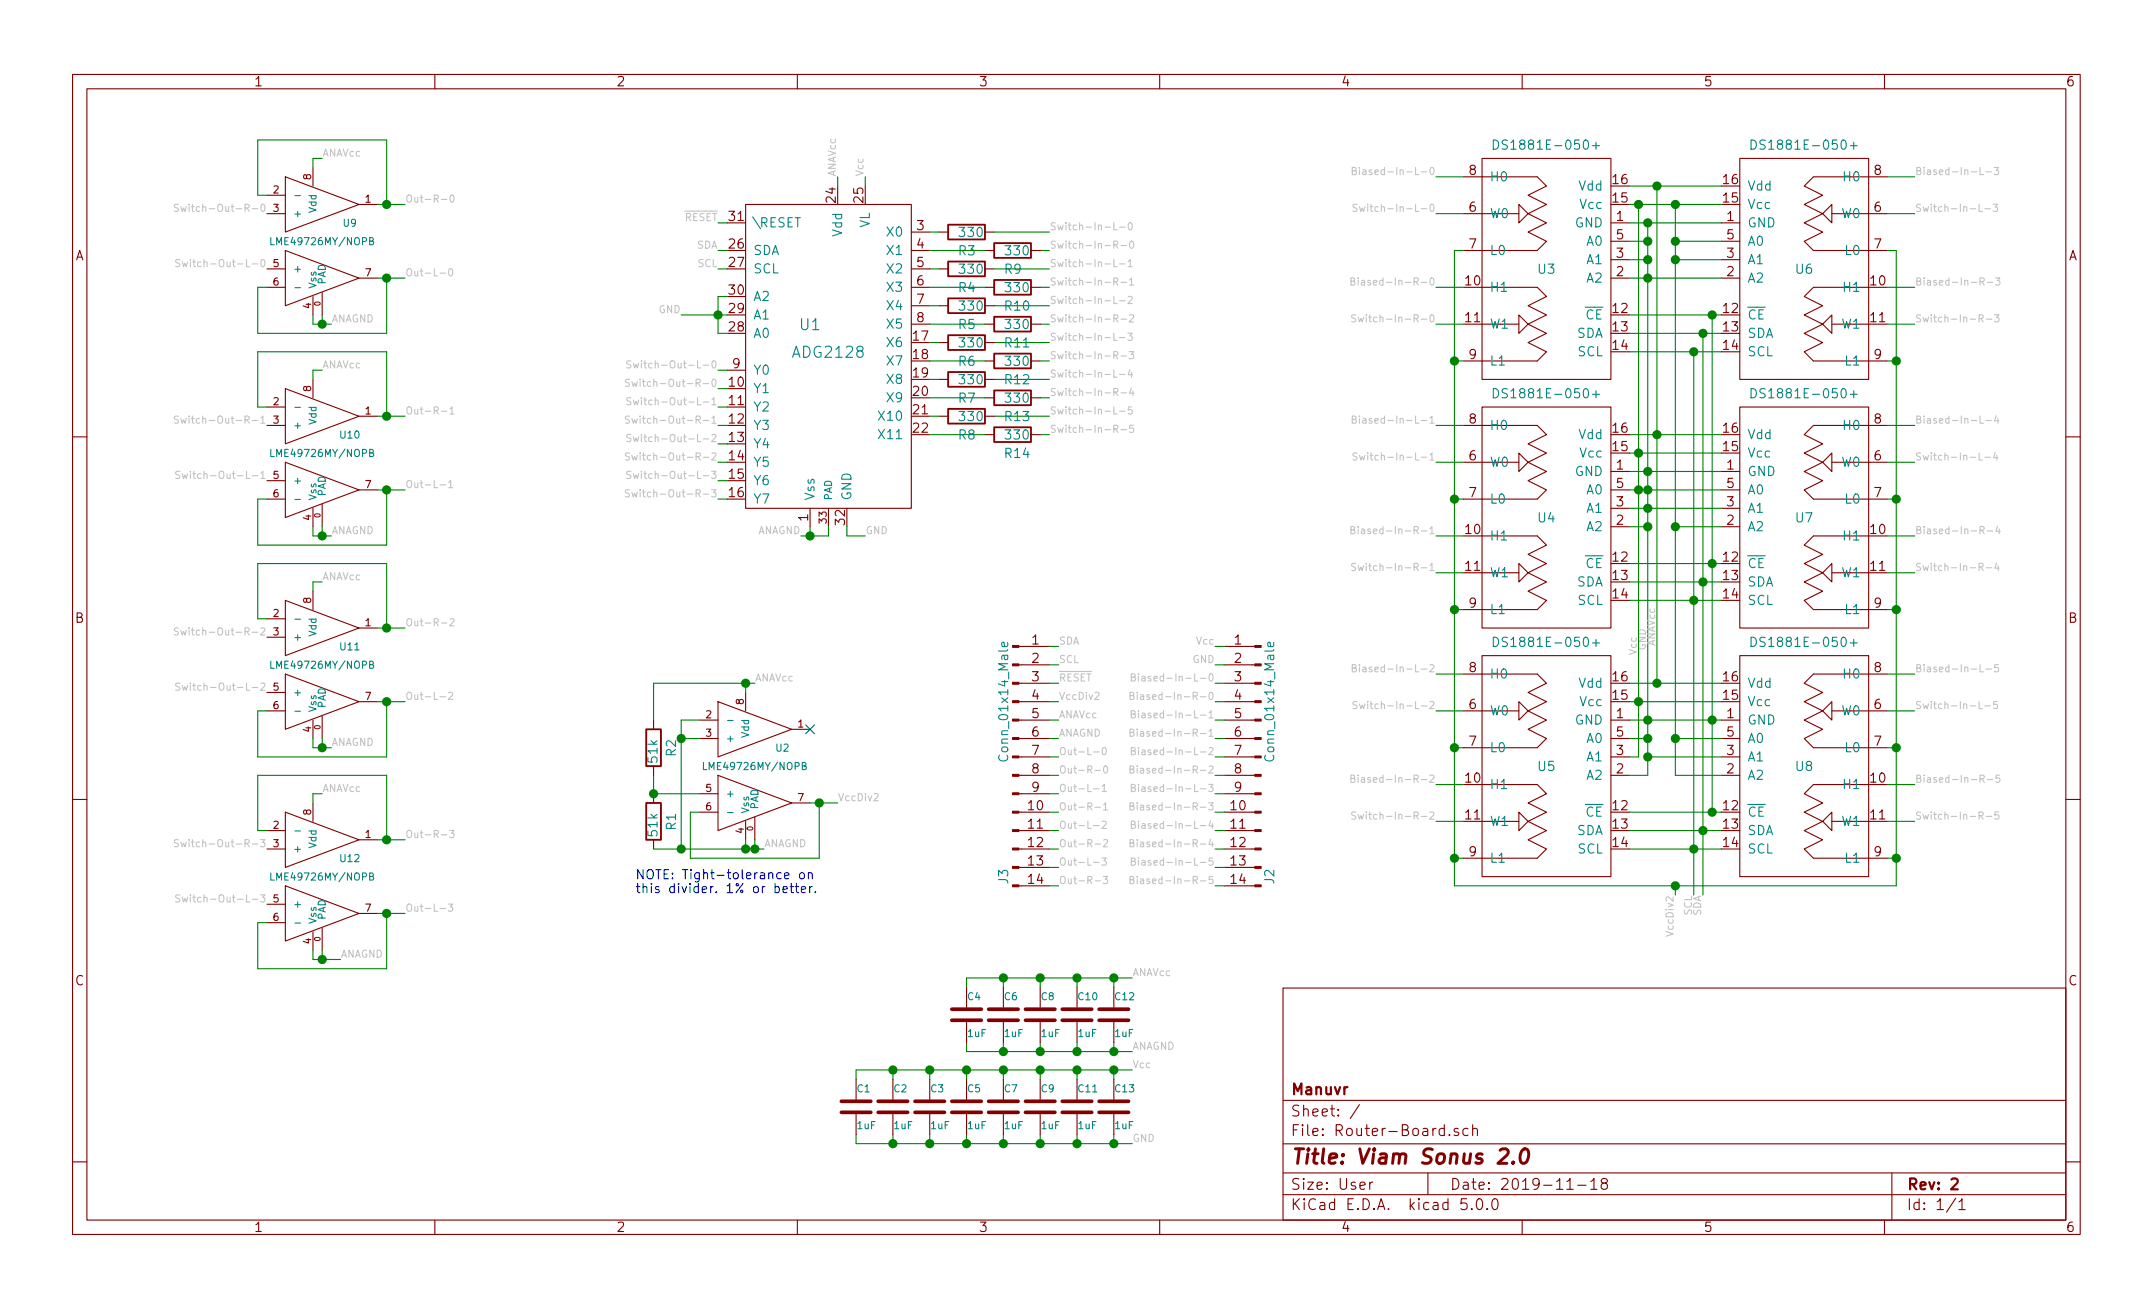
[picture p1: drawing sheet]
EESchema Schematic File Version 4
LIBS:Router-Board-cache
EELAYER 26 0
EELAYER END
$Descr User 11693 7087
encoding utf-8
Sheet 1 1
Title "Viam Sonus 2.0"
Date "2019-11-18"
Rev "2"
Comp "Manuvr"
Comment1 ""
Comment2 ""
Comment3 ""
Comment4 ""
$EndDescr
$Comp
L VianSonus2.0-parts:ADG2128 U1
U 1 1
P 4500 2000
F 0 "U1" H 4400 2250 60  0000 C CNN
F 1 "ADG2128" H 4500 2100 60  0000 C CNN
F 2 "Package_DFN_QFN:QFN-32-1EP_5x5mm_P0.5mm_EP3.65x3.65mm" H 4050 2750 60  0001 C CNN
F 3 "" H 4050 2750 60  0000 C CNN
F 4 "ADG2128YCPZ-REEL7CT-ND" H 4500 2000 50  0001 C CNN "Digikey_Num"
F 5 "ADG2128YCPZ-REEL7" H 4500 2000 50  0001 C CNN "Manu_Num"
F 6 "Analog Devices Inc." H 4500 2000 50  0001 C CNN "Manu_Name"
	1    4500 2000
	1    0    0    -1  
$EndComp
$Comp
L VianSonus2.0-parts:DS1881E-050+ U3
U 1 1
P 8400 1150
F 0 "U3" H 8400 850 50  0000 C CNN
F 1 "DS1881E-050+" H 8400 1524 50  0000 C CNN
F 2 "Package_SO:TSSOP-16_4.4x5mm_P0.65mm" H 8400 1500 50  0001 C CNN
F 3 "" H 8400 1500 50  0001 C CNN
F 4 "DS1881E-050+-ND" H 8400 1150 50  0001 C CNN "Digikey_Num"
F 5 "DS1881E-050+" H 8400 1150 50  0001 C CNN "Manu_Num"
F 6 "Maxim Integrated" H 8400 1150 50  0001 C CNN "Manu_Name"
	1    8400 1150
	1    0    0    -1  
$EndComp
Wire Wire Line
	8850 1000 9000 1000
Wire Wire Line
	8850 1100 8900 1100
Wire Wire Line
	8850 1200 8950 1200
Wire Wire Line
	8850 1700 9300 1700
Wire Wire Line
	8850 1900 9200 1900
Wire Wire Line
	9350 1800 9250 1800
Wire Wire Line
	8850 2350 9000 2350
Wire Wire Line
	8850 2550 8950 2550
Wire Wire Line
	9350 2450 8900 2450
Wire Wire Line
	8850 3700 9000 3700
Wire Wire Line
	8850 3900 8950 3900
Wire Wire Line
	9350 3800 8900 3800
Wire Wire Line
	8850 3050 9300 3050
Wire Wire Line
	8850 3250 9200 3250
Wire Wire Line
	9350 3150 9250 3150
Wire Wire Line
	8850 4400 9300 4400
Wire Wire Line
	8850 4600 9200 4600
Wire Wire Line
	9350 4500 9250 4500
$Comp
L VianSonus2.0-parts:OpAmp-Dual-Single-Symbol U11
U 1 1
P 1550 3200
F 0 "U11" H 1900 2900 39  0000 C CNN
F 1 "LME49726MY/NOPB" H 1750 2800 39  0000 C CNN
F 2 "Footprints:TSSOP-8_3x3mm_P0.65mm-EP" H 1550 3200 39  0001 C CNN
F 3 "" H 1550 3200 39  0001 C CNN
F 4 "LME49726MY/NOPB" H 1550 3200 50  0001 C CNN "Manu_Num"
F 5 "Texas Instruments" H 1550 3200 50  0001 C CNN "Manu_Name"
F 6 "LME49726MY/NOPBCT-ND" H 1550 3200 50  0001 C CNN "Digikey_Num"
	1    1550 3200
	1    0    0    -1  
$EndComp
Wire Wire Line
	1700 3200 1700 3150
Text Label 1800 4050 0    39   ~ 0
ANAGND
Wire Wire Line
	1700 4050 1700 4000
Wire Wire Line
	1800 4050 1750 4050
Wire Wire Line
	1700 3150 1750 3150
Wire Wire Line
	1450 3350 1400 3350
Wire Wire Line
	1400 3350 1400 3050
Wire Wire Line
	1400 3050 2100 3050
Wire Wire Line
	2100 3050 2100 3400
Wire Wire Line
	2100 3400 2050 3400
Wire Wire Line
	2050 3800 2100 3800
Wire Wire Line
	2100 3800 2100 4100
Wire Wire Line
	2100 4100 1400 4100
Wire Wire Line
	1400 4100 1400 3850
Wire Wire Line
	1400 3850 1450 3850
Wire Wire Line
	2100 3800 2200 3800
Connection ~ 2100 3800
Wire Wire Line
	2100 3400 2200 3400
Connection ~ 2100 3400
Wire Wire Line
	8900 1100 8900 2450
Connection ~ 8900 1100
Wire Wire Line
	8900 1100 9100 1100
Connection ~ 8900 2450
Wire Wire Line
	8900 2450 8850 2450
Wire Wire Line
	8900 2450 8900 2650
Connection ~ 8900 3800
Wire Wire Line
	8900 3800 8850 3800
Wire Wire Line
	8950 3900 8950 2850
Connection ~ 8950 3900
Connection ~ 8950 2550
Wire Wire Line
	8950 2550 9350 2550
Wire Wire Line
	8950 2550 8950 1500
Connection ~ 8950 1200
Wire Wire Line
	8950 1200 9350 1200
Wire Wire Line
	9000 1000 9000 2350
Connection ~ 9000 1000
Wire Wire Line
	9000 1000 9350 1000
Connection ~ 9000 2350
Wire Wire Line
	9000 2350 9350 2350
Wire Wire Line
	9000 2350 9000 3700
Connection ~ 9000 3700
Wire Wire Line
	9000 3700 9350 3700
Connection ~ 9300 4400
Wire Wire Line
	9300 4400 9350 4400
Connection ~ 9300 3050
Wire Wire Line
	9300 3050 9350 3050
Wire Wire Line
	9300 3050 9300 1700
Connection ~ 9300 1700
Wire Wire Line
	9300 1700 9350 1700
Wire Wire Line
	9250 1800 9250 3150
Connection ~ 9250 1800
Wire Wire Line
	9250 1800 8850 1800
Connection ~ 9250 3150
Wire Wire Line
	9250 3150 8850 3150
Wire Wire Line
	9250 3150 9250 4500
Connection ~ 9250 4500
Wire Wire Line
	9250 4500 8850 4500
Connection ~ 9200 4600
Wire Wire Line
	9200 4600 9350 4600
Wire Wire Line
	9200 4600 9200 3250
Connection ~ 9200 3250
Wire Wire Line
	9200 3250 9350 3250
Wire Wire Line
	9200 3250 9200 1900
Connection ~ 9200 1900
Wire Wire Line
	9200 1900 9350 1900
Wire Wire Line
	8950 3900 9300 3900
Wire Wire Line
	9300 3050 9300 3900
Connection ~ 9300 3900
Wire Wire Line
	9300 3900 9350 3900
Wire Wire Line
	9300 3900 9300 4400
Text Label 9200 4850 3    39   ~ 0
SCL
Text Label 9250 4850 3    39   ~ 0
SDA
Wire Wire Line
	7950 4650 7900 4650
Wire Wire Line
	7900 4650 7900 4050
Wire Wire Line
	7900 4050 7950 4050
Wire Wire Line
	7900 4050 7900 3300
Wire Wire Line
	7900 2700 7950 2700
Connection ~ 7900 4050
Wire Wire Line
	7950 3300 7900 3300
Connection ~ 7900 3300
Wire Wire Line
	7900 3300 7900 2700
Wire Wire Line
	7950 1350 7900 1350
Wire Wire Line
	7900 1350 7900 1950
Connection ~ 7900 2700
Wire Wire Line
	7950 1950 7900 1950
Connection ~ 7900 1950
Wire Wire Line
	7900 1950 7900 2700
Wire Wire Line
	10250 4650 10300 4650
Wire Wire Line
	10300 4650 10300 4050
Wire Wire Line
	10300 1950 10250 1950
Wire Wire Line
	10250 2700 10300 2700
Connection ~ 10300 2700
Wire Wire Line
	10300 2700 10300 1950
Wire Wire Line
	10250 3300 10300 3300
Connection ~ 10300 3300
Wire Wire Line
	10300 3300 10300 2700
Wire Wire Line
	10250 4050 10300 4050
Connection ~ 10300 4050
Wire Wire Line
	10300 4050 10300 3300
Wire Wire Line
	10250 1350 10300 1350
Wire Wire Line
	10300 1350 10300 1950
Connection ~ 10300 1950
$Comp
L Device:C C10
U 1 1
P 5850 5500
F 0 "C10" H 5850 5600 39  0000 L CNN
F 1 "1uF" H 5850 5400 39  0000 L CNN
F 2 "Capacitor_SMD:C_0603_1608Metric" H 5888 5350 50  0001 C CNN
F 3 "~" H 5850 5500 50  0001 C CNN
F 4 "445-13228-1-ND" H 5850 5500 50  0001 C CNN "Digikey_Num"
F 5 "CGB3B1X7R1A105K055AC" H 5850 5500 50  0001 C CNN "Manu_Num"
F 6 "TDK Corporation" H 5850 5500 50  0001 C CNN "Manu_Name"
	1    5850 5500
	1    0    0    -1  
$EndComp
Wire Wire Line
	5050 5850 5050 5800
Wire Wire Line
	5050 5800 5250 5800
Wire Wire Line
	6050 5300 6050 5350
Wire Wire Line
	5850 5350 5850 5300
Connection ~ 5850 5300
Wire Wire Line
	5850 5300 6050 5300
Wire Wire Line
	5650 5350 5650 5300
Connection ~ 5650 5300
Wire Wire Line
	5650 5300 5850 5300
Wire Wire Line
	5250 5800 5250 5850
Connection ~ 5250 5800
Wire Wire Line
	5250 5800 5450 5800
Wire Wire Line
	5450 5850 5450 5800
Connection ~ 5450 5800
Wire Wire Line
	5450 5800 5650 5800
Wire Wire Line
	5650 5800 5650 5850
Connection ~ 5650 5800
Wire Wire Line
	5650 5800 5850 5800
Wire Wire Line
	5850 5850 5850 5800
Connection ~ 5850 5800
Wire Wire Line
	5850 5800 6050 5800
Wire Wire Line
	6050 5800 6050 5850
Wire Wire Line
	5250 5300 5250 5350
Wire Wire Line
	5250 5300 5450 5300
Wire Wire Line
	5450 5350 5450 5300
Connection ~ 5450 5300
Wire Wire Line
	5450 5300 5650 5300
Wire Wire Line
	5050 6150 5050 6200
Wire Wire Line
	5050 6200 5250 6200
Wire Wire Line
	6050 5700 6050 5650
Wire Wire Line
	5850 5650 5850 5700
Connection ~ 5850 5700
Wire Wire Line
	5850 5700 6050 5700
Wire Wire Line
	5650 5650 5650 5700
Connection ~ 5650 5700
Wire Wire Line
	5650 5700 5850 5700
Wire Wire Line
	5250 6200 5250 6150
Connection ~ 5250 6200
Wire Wire Line
	5250 6200 5450 6200
Wire Wire Line
	5450 6150 5450 6200
Connection ~ 5450 6200
Wire Wire Line
	5450 6200 5650 6200
Wire Wire Line
	5650 6200 5650 6150
Connection ~ 5650 6200
Wire Wire Line
	5650 6200 5850 6200
Wire Wire Line
	5850 6150 5850 6200
Connection ~ 5850 6200
Wire Wire Line
	5850 6200 6050 6200
Wire Wire Line
	6050 6200 6050 6150
Wire Wire Line
	5250 5700 5250 5650
Wire Wire Line
	5250 5700 5450 5700
Wire Wire Line
	5450 5650 5450 5700
Connection ~ 5450 5700
Wire Wire Line
	5450 5700 5650 5700
Wire Wire Line
	4650 5800 4650 5850
Wire Wire Line
	4850 5850 4850 5800
Wire Wire Line
	4850 5800 4650 5800
Wire Wire Line
	4650 6200 4650 6150
Wire Wire Line
	4850 6150 4850 6200
Wire Wire Line
	4850 6200 4650 6200
Text Label 6150 5700 0    39   ~ 0
ANAGND
Wire Wire Line
	6150 5300 6050 5300
Connection ~ 6050 5300
Wire Wire Line
	6050 5700 6150 5700
Connection ~ 6050 5700
Text Label 6150 5800 0    39   ~ 0
Vcc
Wire Wire Line
	6150 5800 6050 5800
Connection ~ 6050 5800
Wire Wire Line
	6050 6200 6150 6200
Connection ~ 6050 6200
Text Label 4350 2900 2    39   ~ 0
ANAGND
Wire Wire Line
	4400 2900 4400 2850
Text Label 4700 2900 0    39   ~ 0
GND
$Comp
L VianSonus2.0-parts:DS1881E-050+ U4
U 1 1
P 8400 2500
F 0 "U4" H 8400 2200 50  0000 C CNN
F 1 "DS1881E-050+" H 8400 2874 50  0000 C CNN
F 2 "Package_SO:TSSOP-16_4.4x5mm_P0.65mm" H 8400 2850 50  0001 C CNN
F 3 "" H 8400 2850 50  0001 C CNN
F 4 "DS1881E-050+-ND" H 8400 2500 50  0001 C CNN "Digikey_Num"
F 5 "DS1881E-050+" H 8400 2500 50  0001 C CNN "Manu_Num"
F 6 "Maxim Integrated" H 8400 2500 50  0001 C CNN "Manu_Name"
	1    8400 2500
	1    0    0    -1  
$EndComp
$Comp
L VianSonus2.0-parts:DS1881E-050+ U5
U 1 1
P 8400 3850
F 0 "U5" H 8400 3550 50  0000 C CNN
F 1 "DS1881E-050+" H 8400 4224 50  0000 C CNN
F 2 "Package_SO:TSSOP-16_4.4x5mm_P0.65mm" H 8400 4200 50  0001 C CNN
F 3 "" H 8400 4200 50  0001 C CNN
F 4 "DS1881E-050+-ND" H 8400 3850 50  0001 C CNN "Digikey_Num"
F 5 "DS1881E-050+" H 8400 3850 50  0001 C CNN "Manu_Num"
F 6 "Maxim Integrated" H 8400 3850 50  0001 C CNN "Manu_Name"
	1    8400 3850
	1    0    0    -1  
$EndComp
$Comp
L VianSonus2.0-parts:DS1881E-050+ U6
U 1 1
P 9800 1150
F 0 "U6" H 9800 850 50  0000 C CNN
F 1 "DS1881E-050+" H 9800 1524 50  0000 C CNN
F 2 "Package_SO:TSSOP-16_4.4x5mm_P0.65mm" H 9800 1500 50  0001 C CNN
F 3 "" H 9800 1500 50  0001 C CNN
F 4 "DS1881E-050+-ND" H 9800 1150 50  0001 C CNN "Digikey_Num"
F 5 "DS1881E-050+" H 9800 1150 50  0001 C CNN "Manu_Num"
F 6 "Maxim Integrated" H 9800 1150 50  0001 C CNN "Manu_Name"
	1    9800 1150
	-1   0    0    -1  
$EndComp
$Comp
L VianSonus2.0-parts:DS1881E-050+ U7
U 1 1
P 9800 2500
F 0 "U7" H 9800 2200 50  0000 C CNN
F 1 "DS1881E-050+" H 9800 2874 50  0000 C CNN
F 2 "Package_SO:TSSOP-16_4.4x5mm_P0.65mm" H 9800 2850 50  0001 C CNN
F 3 "" H 9800 2850 50  0001 C CNN
F 4 "DS1881E-050+-ND" H 9800 2500 50  0001 C CNN "Digikey_Num"
F 5 "DS1881E-050+" H 9800 2500 50  0001 C CNN "Manu_Num"
F 6 "Maxim Integrated" H 9800 2500 50  0001 C CNN "Manu_Name"
	1    9800 2500
	-1   0    0    -1  
$EndComp
$Comp
L VianSonus2.0-parts:DS1881E-050+ U8
U 1 1
P 9800 3850
F 0 "U8" H 9800 3550 50  0000 C CNN
F 1 "DS1881E-050+" H 9800 4224 50  0000 C CNN
F 2 "Package_SO:TSSOP-16_4.4x5mm_P0.65mm" H 9800 4200 50  0001 C CNN
F 3 "" H 9800 4200 50  0001 C CNN
F 4 "DS1881E-050+-ND" H 9800 3850 50  0001 C CNN "Digikey_Num"
F 5 "DS1881E-050+" H 9800 3850 50  0001 C CNN "Manu_Num"
F 6 "Maxim Integrated" H 9800 3850 50  0001 C CNN "Manu_Name"
	1    9800 3850
	-1   0    0    -1  
$EndComp
Wire Wire Line
	10300 4650 10300 4800
Wire Wire Line
	7900 4800 7900 4650
Connection ~ 10300 4650
Connection ~ 7900 4650
Text Label 9100 4850 3    39   ~ 0
VccDiv2
Wire Wire Line
	9250 4500 9250 4850
Wire Wire Line
	9200 4600 9200 4850
Wire Wire Line
	7900 4800 9100 4800
Wire Wire Line
	9100 4850 9100 4800
Connection ~ 9100 4800
Wire Wire Line
	9100 4800 10300 4800
Text Label 8900 3550 1    39   ~ 0
Vcc
Text Label 9000 3500 1    39   ~ 0
ANAVcc
Text Label 8950 3400 3    39   ~ 0
GND
Text Label 5700 1250 0    39   ~ 0
Switch-In-L-0
Text Label 5700 1450 0    39   ~ 0
Switch-In-L-1
Text Label 5700 1650 0    39   ~ 0
Switch-In-L-2
Text Label 5700 1850 0    39   ~ 0
Switch-In-L-3
Text Label 5700 2050 0    39   ~ 0
Switch-In-L-4
Text Label 5700 2250 0    39   ~ 0
Switch-In-L-5
Text Label 5700 1350 0    39   ~ 0
Switch-In-R-0
Text Label 5700 1550 0    39   ~ 0
Switch-In-R-1
Text Label 5700 1750 0    39   ~ 0
Switch-In-R-2
Text Label 5700 1950 0    39   ~ 0
Switch-In-R-3
Text Label 5700 2150 0    39   ~ 0
Switch-In-R-4
Text Label 5700 2350 0    39   ~ 0
Switch-In-R-5
Text Label 3900 2000 2    39   ~ 0
Switch-Out-L-0
Text Label 3900 2200 2    39   ~ 0
Switch-Out-L-1
Text Label 3900 2400 2    39   ~ 0
Switch-Out-L-2
Text Label 3900 2600 2    39   ~ 0
Switch-Out-L-3
Text Label 3900 2100 2    39   ~ 0
Switch-Out-R-0
Text Label 3900 2300 2    39   ~ 0
Switch-Out-R-1
Text Label 3900 2500 2    39   ~ 0
Switch-Out-R-2
Text Label 3900 2700 2    39   ~ 0
Switch-Out-R-3
Text Label 5750 4100 0    39   ~ 0
Out-L-0
Text Label 5750 4300 0    39   ~ 0
Out-L-1
Text Label 5750 4500 0    39   ~ 0
Out-L-2
Text Label 5750 4700 0    39   ~ 0
Out-L-3
Text Label 5750 4200 0    39   ~ 0
Out-R-0
Text Label 5750 4400 0    39   ~ 0
Out-R-1
Text Label 5750 4600 0    39   ~ 0
Out-R-2
Text Label 5750 4800 0    39   ~ 0
Out-R-3
Wire Wire Line
	3950 1800 3900 1800
Wire Wire Line
	3900 1800 3900 1700
Wire Wire Line
	3900 1600 3950 1600
Wire Wire Line
	3950 1700 3900 1700
Connection ~ 3900 1700
Wire Wire Line
	3900 1700 3900 1600
Text Label 3900 1350 2    39   ~ 0
SDA
Text Label 3900 1450 2    39   ~ 0
SCL
Text Label 3700 1700 2    39   ~ 0
GND
Wire Wire Line
	3700 1700 3900 1700
Text Label 3900 1200 2    39   ~ 0
~RESET
Text Label 5750 3700 0    39   ~ 0
~RESET
Text Label 4700 950  1    39   ~ 0
Vcc
Wire Wire Line
	4700 950  4700 1000
Text Label 4550 950  1    39   ~ 0
ANAVcc
Wire Wire Line
	4550 950  4550 1000
$Comp
L VianSonus2.0-parts:OpAmp-Dual-Single-Symbol U10
U 1 1
P 1550 2050
F 0 "U10" H 1900 1750 39  0000 C CNN
F 1 "LME49726MY/NOPB" H 1750 1650 39  0000 C CNN
F 2 "Footprints:TSSOP-8_3x3mm_P0.65mm-EP" H 1550 2050 39  0001 C CNN
F 3 "" H 1550 2050 39  0001 C CNN
F 4 "LME49726MY/NOPB" H 1550 2050 50  0001 C CNN "Manu_Num"
F 5 "Texas Instruments" H 1550 2050 50  0001 C CNN "Manu_Name"
F 6 "LME49726MY/NOPBCT-ND" H 1550 2050 50  0001 C CNN "Digikey_Num"
	1    1550 2050
	1    0    0    -1  
$EndComp
Wire Wire Line
	1700 2050 1700 2000
Text Label 1800 2900 0    39   ~ 0
ANAGND
Wire Wire Line
	1700 2900 1700 2850
Wire Wire Line
	1800 2900 1750 2900
Wire Wire Line
	1700 2000 1750 2000
Wire Wire Line
	1450 2200 1400 2200
Wire Wire Line
	1400 2200 1400 1900
Wire Wire Line
	1400 1900 2100 1900
Wire Wire Line
	2100 1900 2100 2250
Wire Wire Line
	2100 2250 2050 2250
Wire Wire Line
	2050 2650 2100 2650
Wire Wire Line
	2100 2650 2100 2950
Wire Wire Line
	2100 2950 1400 2950
Wire Wire Line
	1400 2950 1400 2700
Wire Wire Line
	1400 2700 1450 2700
Wire Wire Line
	2100 2650 2200 2650
Connection ~ 2100 2650
Wire Wire Line
	2100 2250 2200 2250
Connection ~ 2100 2250
$Comp
L VianSonus2.0-parts:OpAmp-Dual-Single-Symbol U9
U 1 1
P 1550 900
F 0 "U9" H 1900 600 39  0000 C CNN
F 1 "LME49726MY/NOPB" H 1750 500 39  0000 C CNN
F 2 "Footprints:TSSOP-8_3x3mm_P0.65mm-EP" H 1550 900 39  0001 C CNN
F 3 "" H 1550 900 39  0001 C CNN
F 4 "LME49726MY/NOPB" H 1550 900 50  0001 C CNN "Manu_Num"
F 5 "Texas Instruments" H 1550 900 50  0001 C CNN "Manu_Name"
F 6 "LME49726MY/NOPBCT-ND" H 1550 900 50  0001 C CNN "Digikey_Num"
	1    1550 900 
	1    0    0    -1  
$EndComp
Wire Wire Line
	1700 900  1700 850 
Text Label 1800 1750 0    39   ~ 0
ANAGND
Wire Wire Line
	1700 1750 1700 1700
Wire Wire Line
	1800 1750 1750 1750
Wire Wire Line
	1700 850  1750 850 
Wire Wire Line
	1450 1050 1400 1050
Wire Wire Line
	1400 1050 1400 750 
Wire Wire Line
	1400 750  2100 750 
Wire Wire Line
	2100 750  2100 1100
Wire Wire Line
	2100 1100 2050 1100
Wire Wire Line
	2050 1500 2100 1500
Wire Wire Line
	2100 1500 2100 1800
Wire Wire Line
	2100 1800 1400 1800
Wire Wire Line
	1400 1800 1400 1550
Wire Wire Line
	1400 1550 1450 1550
Wire Wire Line
	2100 1500 2200 1500
Connection ~ 2100 1500
Wire Wire Line
	2100 1100 2200 1100
Connection ~ 2100 1100
$Comp
L VianSonus2.0-parts:OpAmp-Dual-Single-Symbol U12
U 1 1
P 1550 4350
F 0 "U12" H 1900 4050 39  0000 C CNN
F 1 "LME49726MY/NOPB" H 1750 3950 39  0000 C CNN
F 2 "Footprints:TSSOP-8_3x3mm_P0.65mm-EP" H 1550 4350 39  0001 C CNN
F 3 "" H 1550 4350 39  0001 C CNN
F 4 "LME49726MY/NOPB" H 1550 4350 50  0001 C CNN "Manu_Num"
F 5 "Texas Instruments" H 1550 4350 50  0001 C CNN "Manu_Name"
F 6 "LME49726MY/NOPBCT-ND" H 1550 4350 50  0001 C CNN "Digikey_Num"
	1    1550 4350
	1    0    0    -1  
$EndComp
Wire Wire Line
	1700 4350 1700 4300
Text Label 1850 5200 0    39   ~ 0
ANAGND
Wire Wire Line
	1700 5200 1700 5150
Wire Wire Line
	1850 5200 1750 5200
Wire Wire Line
	1700 4300 1750 4300
Wire Wire Line
	1450 4500 1400 4500
Wire Wire Line
	1400 4500 1400 4200
Wire Wire Line
	1400 4200 2100 4200
Wire Wire Line
	2100 4200 2100 4550
Wire Wire Line
	2100 4550 2050 4550
Wire Wire Line
	2050 4950 2100 4950
Wire Wire Line
	2100 4950 2100 5250
Wire Wire Line
	2100 5250 1400 5250
Wire Wire Line
	1400 5250 1400 5000
Wire Wire Line
	1400 5000 1450 5000
Wire Wire Line
	2100 4950 2200 4950
Connection ~ 2100 4950
Wire Wire Line
	2100 4550 2200 4550
Connection ~ 2100 4550
Text Label 1450 1450 2    39   ~ 0
Switch-Out-L-0
Text Label 1450 2600 2    39   ~ 0
Switch-Out-L-1
Text Label 1450 3750 2    39   ~ 0
Switch-Out-L-2
Text Label 1450 4900 2    39   ~ 0
Switch-Out-L-3
Text Label 1450 1150 2    39   ~ 0
Switch-Out-R-0
Text Label 1450 2300 2    39   ~ 0
Switch-Out-R-1
Text Label 1450 3450 2    39   ~ 0
Switch-Out-R-2
Text Label 1450 4600 2    39   ~ 0
Switch-Out-R-3
Text Label 2200 1500 0    39   ~ 0
Out-L-0
Text Label 2200 2650 0    39   ~ 0
Out-L-1
Text Label 2200 3800 0    39   ~ 0
Out-L-2
Text Label 2200 4950 0    39   ~ 0
Out-L-3
Text Label 2200 1100 0    39   ~ 0
Out-R-0
Text Label 2200 2250 0    39   ~ 0
Out-R-1
Text Label 2200 3400 0    39   ~ 0
Out-R-2
Text Label 2200 4550 0    39   ~ 0
Out-R-3
Text Label 7800 1150 2    39   ~ 0
Switch-In-L-0
Text Label 7800 2500 2    39   ~ 0
Switch-In-L-1
Text Label 7800 3850 2    39   ~ 0
Switch-In-L-2
Text Label 10400 1150 0    39   ~ 0
Switch-In-L-3
Text Label 10400 2500 0    39   ~ 0
Switch-In-L-4
Text Label 10400 3850 0    39   ~ 0
Switch-In-L-5
Text Label 7800 1750 2    39   ~ 0
Switch-In-R-0
Text Label 7800 3100 2    39   ~ 0
Switch-In-R-1
Text Label 7800 4450 2    39   ~ 0
Switch-In-R-2
Text Label 10400 1750 0    39   ~ 0
Switch-In-R-3
Text Label 10400 3100 0    39   ~ 0
Switch-In-R-4
Text Label 10400 4450 0    39   ~ 0
Switch-In-R-5
Wire Wire Line
	7950 1150 7800 1150
Wire Wire Line
	7950 1750 7800 1750
Wire Wire Line
	7950 2500 7800 2500
Wire Wire Line
	7950 3100 7800 3100
Wire Wire Line
	7950 3850 7800 3850
Wire Wire Line
	7950 4450 7800 4450
Wire Wire Line
	10250 1150 10400 1150
Wire Wire Line
	10250 1750 10400 1750
Wire Wire Line
	10250 2500 10400 2500
Wire Wire Line
	10250 3100 10400 3100
Wire Wire Line
	10250 3850 10400 3850
Wire Wire Line
	10250 4450 10400 4450
Text Label 5750 3600 0    39   ~ 0
SCL
Text Label 5750 3500 0    39   ~ 0
SDA
Text Label 4100 3700 0    39   ~ 0
ANAVcc
Text Label 6600 3500 2    39   ~ 0
Vcc
Text Label 6600 3600 2    39   ~ 0
GND
Text Label 5750 4000 0    39   ~ 0
ANAGND
$Comp
L VianSonus2.0-parts:OpAmp-Dual-Single-Symbol U2
U 1 1
P 3900 3750
F 0 "U2" H 4250 3450 39  0000 C CNN
F 1 "LME49726MY/NOPB" H 4100 3350 39  0000 C CNN
F 2 "Footprints:TSSOP-8_3x3mm_P0.65mm-EP" H 3900 3750 39  0001 C CNN
F 3 "" H 3900 3750 39  0001 C CNN
F 4 "LME49726MY/NOPB" H 3900 3750 50  0001 C CNN "Manu_Num"
F 5 "Texas Instruments" H 3900 3750 50  0001 C CNN "Manu_Name"
F 6 "LME49726MY/NOPBCT-ND" H 3900 3750 50  0001 C CNN "Digikey_Num"
	1    3900 3750
	1    0    0    -1  
$EndComp
Wire Wire Line
	4050 3750 4050 3700
Text Label 4150 4600 0    39   ~ 0
ANAGND
Wire Wire Line
	4050 4600 4050 4550
Wire Wire Line
	4150 4600 4100 4600
Wire Wire Line
	4050 3700 4100 3700
Wire Wire Line
	4400 4350 4450 4350
Wire Wire Line
	4450 4350 4450 4650
Wire Wire Line
	4450 4350 4550 4350
Connection ~ 4450 4350
Text Label 1750 4300 0    39   ~ 0
ANAVcc
Text Label 1750 3150 0    39   ~ 0
ANAVcc
Text Label 1750 2000 0    39   ~ 0
ANAVcc
Text Label 1750 850  0    39   ~ 0
ANAVcc
NoConn ~ 4400 3950
Wire Wire Line
	3800 4000 3700 4000
$Comp
L Device:R R1
U 1 1
P 3550 4450
F 0 "R1" V 3450 4400 50  0000 L CNN
F 1 "51k" V 3550 4400 50  0000 L CNN
F 2 "Resistor_SMD:R_0603_1608Metric" V 3480 4450 50  0001 C CNN
F 3 "~" H 3550 4450 50  0001 C CNN
F 4 "RMCF0603FT51K0CT-ND" V 3550 4450 50  0001 C CNN "Digikey_Num"
F 5 "Stackpole Electronics Inc" V 3550 4450 50  0001 C CNN "Manu_Num"
F 6 "Stackpole Electronics Inc" V 3550 4450 50  0001 C CNN "Manu_Name"
	1    3550 4450
	-1   0    0    1   
$EndComp
Wire Wire Line
	3700 4000 3700 4600
Wire Wire Line
	3700 4600 4050 4600
Connection ~ 4050 4600
Connection ~ 4050 3700
Wire Wire Line
	3800 4300 3550 4300
Wire Wire Line
	3550 4600 3700 4600
Connection ~ 3700 4600
Text Label 4550 4350 0    39   ~ 0
VccDiv2
$Comp
L Device:R R3
U 1 1
P 5250 1250
F 0 "R3" V 5350 1200 50  0000 L CNN
F 1 "330" V 5250 1200 50  0000 L CNN
F 2 "Resistor_SMD:R_0402_1005Metric" V 5180 1250 50  0001 C CNN
F 3 "~" H 5250 1250 50  0001 C CNN
F 4 "2019-RK73H1ETTP3300FCT-ND" V 5250 1250 50  0001 C CNN "Digikey_Num"
F 5 "RK73H1ETTP3300F" V 5250 1250 50  0001 C CNN "Manu_Num"
F 6 "KOA Speer Electronics, Inc." V 5250 1250 50  0001 C CNN "Manu_Name"
	1    5250 1250
	0    1    1    0   
$EndComp
Wire Wire Line
	5400 1250 5700 1250
Wire Wire Line
	5700 1450 5400 1450
Wire Wire Line
	5650 1350 5700 1350
Wire Wire Line
	5100 1450 5050 1450
Wire Wire Line
	5050 1250 5100 1250
Wire Wire Line
	5050 1350 5350 1350
Wire Wire Line
	5350 1550 5050 1550
Wire Wire Line
	5650 1550 5700 1550
Wire Wire Line
	5400 1650 5700 1650
Wire Wire Line
	5700 1850 5400 1850
Wire Wire Line
	5650 1750 5700 1750
Wire Wire Line
	5100 1850 5050 1850
Wire Wire Line
	5050 1650 5100 1650
Wire Wire Line
	5050 1750 5350 1750
Wire Wire Line
	5350 1950 5050 1950
Wire Wire Line
	5650 1950 5700 1950
Wire Wire Line
	5400 2050 5700 2050
Wire Wire Line
	5700 2250 5400 2250
Wire Wire Line
	5650 2150 5700 2150
Wire Wire Line
	5100 2250 5050 2250
Wire Wire Line
	5050 2050 5100 2050
Wire Wire Line
	5050 2150 5350 2150
Wire Wire Line
	5350 2350 5050 2350
Wire Wire Line
	5650 2350 5700 2350
Text Label 5750 3900 0    39   ~ 0
ANAVcc
Text Label 6150 5300 0    39   ~ 0
ANAVcc
Text Label 6150 6200 0    39   ~ 0
GND
Wire Wire Line
	8850 1500 8950 1500
Connection ~ 8950 1500
Wire Wire Line
	8950 1500 8950 1400
Wire Wire Line
	8850 1400 8950 1400
Connection ~ 8950 1400
Wire Wire Line
	8950 1400 8950 1300
Wire Wire Line
	8850 1300 8950 1300
Connection ~ 8950 1300
Wire Wire Line
	8950 1300 8950 1200
Wire Wire Line
	8850 2650 8900 2650
Connection ~ 8900 2650
Wire Wire Line
	8900 2650 8900 3800
Wire Wire Line
	8850 2750 8950 2750
Connection ~ 8950 2750
Wire Wire Line
	8950 2750 8950 2650
Wire Wire Line
	8850 2850 8950 2850
Connection ~ 8950 2850
Wire Wire Line
	8950 2850 8950 2750
Wire Wire Line
	8850 4100 8900 4100
Wire Wire Line
	8900 4100 8900 3800
Wire Wire Line
	8850 4000 8950 4000
Wire Wire Line
	8950 4000 8950 3900
Wire Wire Line
	8850 4200 8950 4200
Wire Wire Line
	8950 4200 8950 4100
Connection ~ 8950 4000
Wire Wire Line
	9350 1300 9100 1300
Wire Wire Line
	9100 1300 9100 1100
Connection ~ 9100 1100
Wire Wire Line
	9100 1100 9350 1100
Wire Wire Line
	9350 1400 9100 1400
Wire Wire Line
	9100 1400 9100 1300
Connection ~ 9100 1300
Wire Wire Line
	9350 1500 8950 1500
Wire Wire Line
	9350 2850 9100 2850
Wire Wire Line
	9100 2850 9100 1400
Connection ~ 9100 1400
Wire Wire Line
	9100 2850 9100 4000
Wire Wire Line
	9100 4000 9350 4000
Connection ~ 9100 2850
Wire Wire Line
	9350 4200 9100 4200
Wire Wire Line
	9100 4200 9100 4000
Connection ~ 9100 4000
Wire Wire Line
	9350 4100 8950 4100
Connection ~ 8950 4100
Wire Wire Line
	8950 4100 8950 4000
Wire Wire Line
	9350 2750 8950 2750
Wire Wire Line
	9350 2650 8950 2650
Connection ~ 8950 2650
Wire Wire Line
	8950 2650 8950 2550
Text Label 7800 1550 2    39   ~ 0
Biased-In-R-0
Text Label 7800 2900 2    39   ~ 0
Biased-In-R-1
Text Label 7800 4250 2    39   ~ 0
Biased-In-R-2
Text Label 10400 1550 0    39   ~ 0
Biased-In-R-3
Text Label 10400 2900 0    39   ~ 0
Biased-In-R-4
Text Label 10400 4250 0    39   ~ 0
Biased-In-R-5
Text Label 7800 950  2    39   ~ 0
Biased-In-L-0
Text Label 7800 2300 2    39   ~ 0
Biased-In-L-1
Text Label 7800 3650 2    39   ~ 0
Biased-In-L-2
Text Label 10400 950  0    39   ~ 0
Biased-In-L-3
Text Label 10400 2300 0    39   ~ 0
Biased-In-L-4
Text Label 10400 3650 0    39   ~ 0
Biased-In-L-5
Wire Wire Line
	7800 950  7950 950 
Wire Wire Line
	7800 2300 7950 2300
Wire Wire Line
	7800 3650 7950 3650
Wire Wire Line
	10400 950  10250 950 
Wire Wire Line
	10400 2300 10250 2300
Wire Wire Line
	10400 3650 10250 3650
Wire Wire Line
	10250 2900 10400 2900
Wire Wire Line
	10400 4250 10250 4250
Wire Wire Line
	10400 1550 10250 1550
Wire Wire Line
	7800 4250 7950 4250
Wire Wire Line
	7800 2900 7950 2900
Wire Wire Line
	7800 1550 7950 1550
Wire Wire Line
	4850 5800 5050 5800
Connection ~ 4850 5800
Connection ~ 5050 5800
Wire Wire Line
	4850 6200 5050 6200
Connection ~ 4850 6200
Connection ~ 5050 6200
Text Label 5750 3800 0    39   ~ 0
VccDiv2
$Comp
L Connector:Conn_01x14_Male J2
U 1 1
P 6850 4100
F 0 "J2" V 6800 3450 50  0000 C CNN
F 1 "Conn_01x14_Male" V 6800 4400 50  0000 C CNN
F 2 "Connector_PinHeader_2.54mm:PinHeader_1x14_P2.54mm_Vertical" H 6850 4100 50  0001 C CNN
F 3 "~" H 6850 4100 50  0001 C CNN
	1    6850 4100
	-1   0    0    -1  
$EndComp
$Comp
L Connector:Conn_01x14_Male J3
U 1 1
P 5500 4100
F 0 "J3" V 5450 3450 50  0000 C CNN
F 1 "Conn_01x14_Male" V 5450 4400 50  0000 C CNN
F 2 "Connector_PinHeader_2.54mm:PinHeader_1x14_P2.54mm_Vertical" H 5500 4100 50  0001 C CNN
F 3 "~" H 5500 4100 50  0001 C CNN
	1    5500 4100
	1    0    0    -1  
$EndComp
Wire Wire Line
	1750 5150 1750 5200
Connection ~ 1750 5200
Wire Wire Line
	1750 5200 1700 5200
Wire Wire Line
	4100 4550 4100 4600
Connection ~ 4100 4600
Wire Wire Line
	4100 4600 4050 4600
Wire Wire Line
	1750 4000 1750 4050
Connection ~ 1750 4050
Wire Wire Line
	1750 4050 1700 4050
Wire Wire Line
	1750 2850 1750 2900
Connection ~ 1750 2900
Wire Wire Line
	1750 2900 1700 2900
Wire Wire Line
	1750 1700 1750 1750
Connection ~ 1750 1750
Wire Wire Line
	1750 1750 1700 1750
Wire Wire Line
	4350 2900 4400 2900
Wire Wire Line
	4400 2900 4500 2900
Wire Wire Line
	4500 2900 4500 2850
Connection ~ 4400 2900
Wire Wire Line
	4600 2850 4600 2900
Wire Wire Line
	4600 2900 4700 2900
Wire Wire Line
	3900 2000 3950 2000
Wire Wire Line
	3900 2100 3950 2100
Wire Wire Line
	3900 2200 3950 2200
Wire Wire Line
	3900 2300 3950 2300
Wire Wire Line
	3900 2400 3950 2400
Wire Wire Line
	3900 2500 3950 2500
Wire Wire Line
	3900 2600 3950 2600
Wire Wire Line
	3900 2700 3950 2700
Wire Wire Line
	6650 3500 6600 3500
Wire Wire Line
	6650 3600 6600 3600
Wire Wire Line
	6650 3700 6600 3700
Wire Wire Line
	6650 3800 6600 3800
Wire Wire Line
	6650 3900 6600 3900
Wire Wire Line
	6650 4000 6600 4000
Wire Wire Line
	6650 4100 6600 4100
Wire Wire Line
	6650 4200 6600 4200
Wire Wire Line
	6650 4300 6600 4300
Wire Wire Line
	6650 4400 6600 4400
Wire Wire Line
	6650 4500 6600 4500
Wire Wire Line
	6650 4600 6600 4600
Wire Wire Line
	6650 4700 6600 4700
Wire Wire Line
	6650 4800 6600 4800
Wire Wire Line
	5700 3500 5750 3500
Wire Wire Line
	5700 3600 5750 3600
Wire Wire Line
	5700 3700 5750 3700
Wire Wire Line
	5700 3800 5750 3800
Wire Wire Line
	5700 3900 5750 3900
Wire Wire Line
	5700 4000 5750 4000
Wire Wire Line
	5700 4100 5750 4100
Wire Wire Line
	5700 4200 5750 4200
Wire Wire Line
	5700 4300 5750 4300
Wire Wire Line
	5700 4400 5750 4400
Wire Wire Line
	5700 4500 5750 4500
Wire Wire Line
	5700 4600 5750 4600
Wire Wire Line
	5700 4700 5750 4700
Wire Wire Line
	5700 4800 5750 4800
Wire Wire Line
	3900 1200 3950 1200
Wire Wire Line
	3950 1350 3900 1350
Wire Wire Line
	3900 1450 3950 1450
Text Label 6600 3800 2    39   ~ 0
Biased-In-R-0
Text Label 6600 4000 2    39   ~ 0
Biased-In-R-1
Text Label 6600 4200 2    39   ~ 0
Biased-In-R-2
Text Label 6600 3700 2    39   ~ 0
Biased-In-L-0
Text Label 6600 3900 2    39   ~ 0
Biased-In-L-1
Text Label 6600 4100 2    39   ~ 0
Biased-In-L-2
Text Label 6600 4400 2    39   ~ 0
Biased-In-R-3
Text Label 6600 4600 2    39   ~ 0
Biased-In-R-4
Text Label 6600 4800 2    39   ~ 0
Biased-In-R-5
Text Label 6600 4300 2    39   ~ 0
Biased-In-L-3
Text Label 6600 4500 2    39   ~ 0
Biased-In-L-4
Text Label 6600 4700 2    39   ~ 0
Biased-In-L-5
Wire Wire Line
	3550 4300 3550 4200
Connection ~ 3550 4300
Wire Wire Line
	3550 3900 3550 3700
Wire Wire Line
	3550 3700 4050 3700
Text Notes 3450 4850 0    50   ~ 0
NOTE: Tight-tolerance on \nthis divider. 1% or better.
Wire Wire Line
	3700 4000 3700 3900
Wire Wire Line
	3700 3900 3800 3900
Connection ~ 3700 4000
Wire Wire Line
	3750 4650 3750 4400
Wire Wire Line
	3750 4400 3800 4400
Wire Wire Line
	3750 4650 4450 4650
$Comp
L Device:C C8
U 1 1
P 5650 5500
F 0 "C8" H 5650 5600 39  0000 L CNN
F 1 "1uF" H 5650 5400 39  0000 L CNN
F 2 "Capacitor_SMD:C_0603_1608Metric" H 5688 5350 50  0001 C CNN
F 3 "~" H 5650 5500 50  0001 C CNN
F 4 "445-13228-1-ND" H 5650 5500 50  0001 C CNN "Digikey_Num"
F 5 "CGB3B1X7R1A105K055AC" H 5650 5500 50  0001 C CNN "Manu_Num"
F 6 "TDK Corporation" H 5650 5500 50  0001 C CNN "Manu_Name"
	1    5650 5500
	1    0    0    -1  
$EndComp
$Comp
L Device:C C6
U 1 1
P 5450 5500
F 0 "C6" H 5450 5600 39  0000 L CNN
F 1 "1uF" H 5450 5400 39  0000 L CNN
F 2 "Capacitor_SMD:C_0603_1608Metric" H 5488 5350 50  0001 C CNN
F 3 "~" H 5450 5500 50  0001 C CNN
F 4 "445-13228-1-ND" H 5450 5500 50  0001 C CNN "Digikey_Num"
F 5 "CGB3B1X7R1A105K055AC" H 5450 5500 50  0001 C CNN "Manu_Num"
F 6 "TDK Corporation" H 5450 5500 50  0001 C CNN "Manu_Name"
	1    5450 5500
	1    0    0    -1  
$EndComp
$Comp
L Device:C C4
U 1 1
P 5250 5500
F 0 "C4" H 5250 5600 39  0000 L CNN
F 1 "1uF" H 5250 5400 39  0000 L CNN
F 2 "Capacitor_SMD:C_0603_1608Metric" H 5288 5350 50  0001 C CNN
F 3 "~" H 5250 5500 50  0001 C CNN
F 4 "445-13228-1-ND" H 5250 5500 50  0001 C CNN "Digikey_Num"
F 5 "CGB3B1X7R1A105K055AC" H 5250 5500 50  0001 C CNN "Manu_Num"
F 6 "TDK Corporation" H 5250 5500 50  0001 C CNN "Manu_Name"
	1    5250 5500
	1    0    0    -1  
$EndComp
$Comp
L Device:C C12
U 1 1
P 6050 5500
F 0 "C12" H 6050 5600 39  0000 L CNN
F 1 "1uF" H 6050 5400 39  0000 L CNN
F 2 "Capacitor_SMD:C_0603_1608Metric" H 6088 5350 50  0001 C CNN
F 3 "~" H 6050 5500 50  0001 C CNN
F 4 "445-13228-1-ND" H 6050 5500 50  0001 C CNN "Digikey_Num"
F 5 "CGB3B1X7R1A105K055AC" H 6050 5500 50  0001 C CNN "Manu_Num"
F 6 "TDK Corporation" H 6050 5500 50  0001 C CNN "Manu_Name"
	1    6050 5500
	1    0    0    -1  
$EndComp
$Comp
L Device:C C1
U 1 1
P 4650 6000
F 0 "C1" H 4650 6100 39  0000 L CNN
F 1 "1uF" H 4650 5900 39  0000 L CNN
F 2 "Capacitor_SMD:C_0603_1608Metric" H 4688 5850 50  0001 C CNN
F 3 "~" H 4650 6000 50  0001 C CNN
F 4 "445-13228-1-ND" H 4650 6000 50  0001 C CNN "Digikey_Num"
F 5 "CGB3B1X7R1A105K055AC" H 4650 6000 50  0001 C CNN "Manu_Num"
F 6 "TDK Corporation" H 4650 6000 50  0001 C CNN "Manu_Name"
	1    4650 6000
	1    0    0    -1  
$EndComp
$Comp
L Device:C C2
U 1 1
P 4850 6000
F 0 "C2" H 4850 6100 39  0000 L CNN
F 1 "1uF" H 4850 5900 39  0000 L CNN
F 2 "Capacitor_SMD:C_0603_1608Metric" H 4888 5850 50  0001 C CNN
F 3 "~" H 4850 6000 50  0001 C CNN
F 4 "445-13228-1-ND" H 4850 6000 50  0001 C CNN "Digikey_Num"
F 5 "CGB3B1X7R1A105K055AC" H 4850 6000 50  0001 C CNN "Manu_Num"
F 6 "TDK Corporation" H 4850 6000 50  0001 C CNN "Manu_Name"
	1    4850 6000
	1    0    0    -1  
$EndComp
$Comp
L Device:C C3
U 1 1
P 5050 6000
F 0 "C3" H 5050 6100 39  0000 L CNN
F 1 "1uF" H 5050 5900 39  0000 L CNN
F 2 "Capacitor_SMD:C_0603_1608Metric" H 5088 5850 50  0001 C CNN
F 3 "~" H 5050 6000 50  0001 C CNN
F 4 "445-13228-1-ND" H 5050 6000 50  0001 C CNN "Digikey_Num"
F 5 "CGB3B1X7R1A105K055AC" H 5050 6000 50  0001 C CNN "Manu_Num"
F 6 "TDK Corporation" H 5050 6000 50  0001 C CNN "Manu_Name"
	1    5050 6000
	1    0    0    -1  
$EndComp
$Comp
L Device:C C5
U 1 1
P 5250 6000
F 0 "C5" H 5250 6100 39  0000 L CNN
F 1 "1uF" H 5250 5900 39  0000 L CNN
F 2 "Capacitor_SMD:C_0603_1608Metric" H 5288 5850 50  0001 C CNN
F 3 "~" H 5250 6000 50  0001 C CNN
F 4 "445-13228-1-ND" H 5250 6000 50  0001 C CNN "Digikey_Num"
F 5 "CGB3B1X7R1A105K055AC" H 5250 6000 50  0001 C CNN "Manu_Num"
F 6 "TDK Corporation" H 5250 6000 50  0001 C CNN "Manu_Name"
	1    5250 6000
	1    0    0    -1  
$EndComp
$Comp
L Device:C C7
U 1 1
P 5450 6000
F 0 "C7" H 5450 6100 39  0000 L CNN
F 1 "1uF" H 5450 5900 39  0000 L CNN
F 2 "Capacitor_SMD:C_0603_1608Metric" H 5488 5850 50  0001 C CNN
F 3 "~" H 5450 6000 50  0001 C CNN
F 4 "445-13228-1-ND" H 5450 6000 50  0001 C CNN "Digikey_Num"
F 5 "CGB3B1X7R1A105K055AC" H 5450 6000 50  0001 C CNN "Manu_Num"
F 6 "TDK Corporation" H 5450 6000 50  0001 C CNN "Manu_Name"
	1    5450 6000
	1    0    0    -1  
$EndComp
$Comp
L Device:C C9
U 1 1
P 5650 6000
F 0 "C9" H 5650 6100 39  0000 L CNN
F 1 "1uF" H 5650 5900 39  0000 L CNN
F 2 "Capacitor_SMD:C_0603_1608Metric" H 5688 5850 50  0001 C CNN
F 3 "~" H 5650 6000 50  0001 C CNN
F 4 "445-13228-1-ND" H 5650 6000 50  0001 C CNN "Digikey_Num"
F 5 "CGB3B1X7R1A105K055AC" H 5650 6000 50  0001 C CNN "Manu_Num"
F 6 "TDK Corporation" H 5650 6000 50  0001 C CNN "Manu_Name"
	1    5650 6000
	1    0    0    -1  
$EndComp
$Comp
L Device:C C11
U 1 1
P 5850 6000
F 0 "C11" H 5850 6100 39  0000 L CNN
F 1 "1uF" H 5850 5900 39  0000 L CNN
F 2 "Capacitor_SMD:C_0603_1608Metric" H 5888 5850 50  0001 C CNN
F 3 "~" H 5850 6000 50  0001 C CNN
F 4 "445-13228-1-ND" H 5850 6000 50  0001 C CNN "Digikey_Num"
F 5 "CGB3B1X7R1A105K055AC" H 5850 6000 50  0001 C CNN "Manu_Num"
F 6 "TDK Corporation" H 5850 6000 50  0001 C CNN "Manu_Name"
	1    5850 6000
	1    0    0    -1  
$EndComp
$Comp
L Device:C C13
U 1 1
P 6050 6000
F 0 "C13" H 6050 6100 39  0000 L CNN
F 1 "1uF" H 6050 5900 39  0000 L CNN
F 2 "Capacitor_SMD:C_0603_1608Metric" H 6088 5850 50  0001 C CNN
F 3 "~" H 6050 6000 50  0001 C CNN
F 4 "445-13228-1-ND" H 6050 6000 50  0001 C CNN "Digikey_Num"
F 5 "CGB3B1X7R1A105K055AC" H 6050 6000 50  0001 C CNN "Manu_Num"
F 6 "TDK Corporation" H 6050 6000 50  0001 C CNN "Manu_Name"
	1    6050 6000
	1    0    0    -1  
$EndComp
$Comp
L Device:R R2
U 1 1
P 3550 4050
F 0 "R2" V 3450 4000 50  0000 L CNN
F 1 "51k" V 3550 4000 50  0000 L CNN
F 2 "Resistor_SMD:R_0603_1608Metric" V 3480 4050 50  0001 C CNN
F 3 "~" H 3550 4050 50  0001 C CNN
F 4 "RMCF0603FT51K0CT-ND" V 3550 4050 50  0001 C CNN "Digikey_Num"
F 5 "Stackpole Electronics Inc" V 3550 4050 50  0001 C CNN "Manu_Num"
F 6 "Stackpole Electronics Inc" V 3550 4050 50  0001 C CNN "Manu_Name"
	1    3550 4050
	-1   0    0    1   
$EndComp
$Comp
L Device:R R9
U 1 1
P 5500 1350
F 0 "R9" V 5600 1300 50  0000 L CNN
F 1 "330" V 5500 1300 50  0000 L CNN
F 2 "Resistor_SMD:R_0402_1005Metric" V 5430 1350 50  0001 C CNN
F 3 "~" H 5500 1350 50  0001 C CNN
F 4 "2019-RK73H1ETTP3300FCT-ND" V 5500 1350 50  0001 C CNN "Digikey_Num"
F 5 "RK73H1ETTP3300F" V 5500 1350 50  0001 C CNN "Manu_Num"
F 6 "KOA Speer Electronics, Inc." V 5500 1350 50  0001 C CNN "Manu_Name"
	1    5500 1350
	0    1    1    0   
$EndComp
$Comp
L Device:R R10
U 1 1
P 5500 1550
F 0 "R10" V 5600 1500 50  0000 L CNN
F 1 "330" V 5500 1500 50  0000 L CNN
F 2 "Resistor_SMD:R_0402_1005Metric" V 5430 1550 50  0001 C CNN
F 3 "~" H 5500 1550 50  0001 C CNN
F 4 "2019-RK73H1ETTP3300FCT-ND" V 5500 1550 50  0001 C CNN "Digikey_Num"
F 5 "RK73H1ETTP3300F" V 5500 1550 50  0001 C CNN "Manu_Num"
F 6 "KOA Speer Electronics, Inc." V 5500 1550 50  0001 C CNN "Manu_Name"
	1    5500 1550
	0    1    1    0   
$EndComp
$Comp
L Device:R R11
U 1 1
P 5500 1750
F 0 "R11" V 5600 1700 50  0000 L CNN
F 1 "330" V 5500 1700 50  0000 L CNN
F 2 "Resistor_SMD:R_0402_1005Metric" V 5430 1750 50  0001 C CNN
F 3 "~" H 5500 1750 50  0001 C CNN
F 4 "2019-RK73H1ETTP3300FCT-ND" V 5500 1750 50  0001 C CNN "Digikey_Num"
F 5 "RK73H1ETTP3300F" V 5500 1750 50  0001 C CNN "Manu_Num"
F 6 "KOA Speer Electronics, Inc." V 5500 1750 50  0001 C CNN "Manu_Name"
	1    5500 1750
	0    1    1    0   
$EndComp
$Comp
L Device:R R12
U 1 1
P 5500 1950
F 0 "R12" V 5600 1900 50  0000 L CNN
F 1 "330" V 5500 1900 50  0000 L CNN
F 2 "Resistor_SMD:R_0402_1005Metric" V 5430 1950 50  0001 C CNN
F 3 "~" H 5500 1950 50  0001 C CNN
F 4 "2019-RK73H1ETTP3300FCT-ND" V 5500 1950 50  0001 C CNN "Digikey_Num"
F 5 "RK73H1ETTP3300F" V 5500 1950 50  0001 C CNN "Manu_Num"
F 6 "KOA Speer Electronics, Inc." V 5500 1950 50  0001 C CNN "Manu_Name"
	1    5500 1950
	0    1    1    0   
$EndComp
$Comp
L Device:R R13
U 1 1
P 5500 2150
F 0 "R13" V 5600 2100 50  0000 L CNN
F 1 "330" V 5500 2100 50  0000 L CNN
F 2 "Resistor_SMD:R_0402_1005Metric" V 5430 2150 50  0001 C CNN
F 3 "~" H 5500 2150 50  0001 C CNN
F 4 "2019-RK73H1ETTP3300FCT-ND" V 5500 2150 50  0001 C CNN "Digikey_Num"
F 5 "RK73H1ETTP3300F" V 5500 2150 50  0001 C CNN "Manu_Num"
F 6 "KOA Speer Electronics, Inc." V 5500 2150 50  0001 C CNN "Manu_Name"
	1    5500 2150
	0    1    1    0   
$EndComp
$Comp
L Device:R R14
U 1 1
P 5500 2350
F 0 "R14" V 5600 2300 50  0000 L CNN
F 1 "330" V 5500 2300 50  0000 L CNN
F 2 "Resistor_SMD:R_0402_1005Metric" V 5430 2350 50  0001 C CNN
F 3 "~" H 5500 2350 50  0001 C CNN
F 4 "2019-RK73H1ETTP3300FCT-ND" V 5500 2350 50  0001 C CNN "Digikey_Num"
F 5 "RK73H1ETTP3300F" V 5500 2350 50  0001 C CNN "Manu_Num"
F 6 "KOA Speer Electronics, Inc." V 5500 2350 50  0001 C CNN "Manu_Name"
	1    5500 2350
	0    1    1    0   
$EndComp
$Comp
L Device:R R8
U 1 1
P 5250 2250
F 0 "R8" V 5350 2200 50  0000 L CNN
F 1 "330" V 5250 2200 50  0000 L CNN
F 2 "Resistor_SMD:R_0402_1005Metric" V 5180 2250 50  0001 C CNN
F 3 "~" H 5250 2250 50  0001 C CNN
F 4 "2019-RK73H1ETTP3300FCT-ND" V 5250 2250 50  0001 C CNN "Digikey_Num"
F 5 "RK73H1ETTP3300F" V 5250 2250 50  0001 C CNN "Manu_Num"
F 6 "KOA Speer Electronics, Inc." V 5250 2250 50  0001 C CNN "Manu_Name"
	1    5250 2250
	0    1    1    0   
$EndComp
$Comp
L Device:R R7
U 1 1
P 5250 2050
F 0 "R7" V 5350 2000 50  0000 L CNN
F 1 "330" V 5250 2000 50  0000 L CNN
F 2 "Resistor_SMD:R_0402_1005Metric" V 5180 2050 50  0001 C CNN
F 3 "~" H 5250 2050 50  0001 C CNN
F 4 "2019-RK73H1ETTP3300FCT-ND" V 5250 2050 50  0001 C CNN "Digikey_Num"
F 5 "RK73H1ETTP3300F" V 5250 2050 50  0001 C CNN "Manu_Num"
F 6 "KOA Speer Electronics, Inc." V 5250 2050 50  0001 C CNN "Manu_Name"
	1    5250 2050
	0    1    1    0   
$EndComp
$Comp
L Device:R R6
U 1 1
P 5250 1850
F 0 "R6" V 5350 1800 50  0000 L CNN
F 1 "330" V 5250 1800 50  0000 L CNN
F 2 "Resistor_SMD:R_0402_1005Metric" V 5180 1850 50  0001 C CNN
F 3 "~" H 5250 1850 50  0001 C CNN
F 4 "2019-RK73H1ETTP3300FCT-ND" V 5250 1850 50  0001 C CNN "Digikey_Num"
F 5 "RK73H1ETTP3300F" V 5250 1850 50  0001 C CNN "Manu_Num"
F 6 "KOA Speer Electronics, Inc." V 5250 1850 50  0001 C CNN "Manu_Name"
	1    5250 1850
	0    1    1    0   
$EndComp
$Comp
L Device:R R5
U 1 1
P 5250 1650
F 0 "R5" V 5350 1600 50  0000 L CNN
F 1 "330" V 5250 1600 50  0000 L CNN
F 2 "Resistor_SMD:R_0402_1005Metric" V 5180 1650 50  0001 C CNN
F 3 "~" H 5250 1650 50  0001 C CNN
F 4 "2019-RK73H1ETTP3300FCT-ND" V 5250 1650 50  0001 C CNN "Digikey_Num"
F 5 "RK73H1ETTP3300F" V 5250 1650 50  0001 C CNN "Manu_Num"
F 6 "KOA Speer Electronics, Inc." V 5250 1650 50  0001 C CNN "Manu_Name"
	1    5250 1650
	0    1    1    0   
$EndComp
$Comp
L Device:R R4
U 1 1
P 5250 1450
F 0 "R4" V 5350 1400 50  0000 L CNN
F 1 "330" V 5250 1400 50  0000 L CNN
F 2 "Resistor_SMD:R_0402_1005Metric" V 5180 1450 50  0001 C CNN
F 3 "~" H 5250 1450 50  0001 C CNN
F 4 "2019-RK73H1ETTP3300FCT-ND" V 5250 1450 50  0001 C CNN "Digikey_Num"
F 5 "RK73H1ETTP3300F" V 5250 1450 50  0001 C CNN "Manu_Num"
F 6 "KOA Speer Electronics, Inc." V 5250 1450 50  0001 C CNN "Manu_Name"
	1    5250 1450
	0    1    1    0   
$EndComp
$EndSCHEMATC
